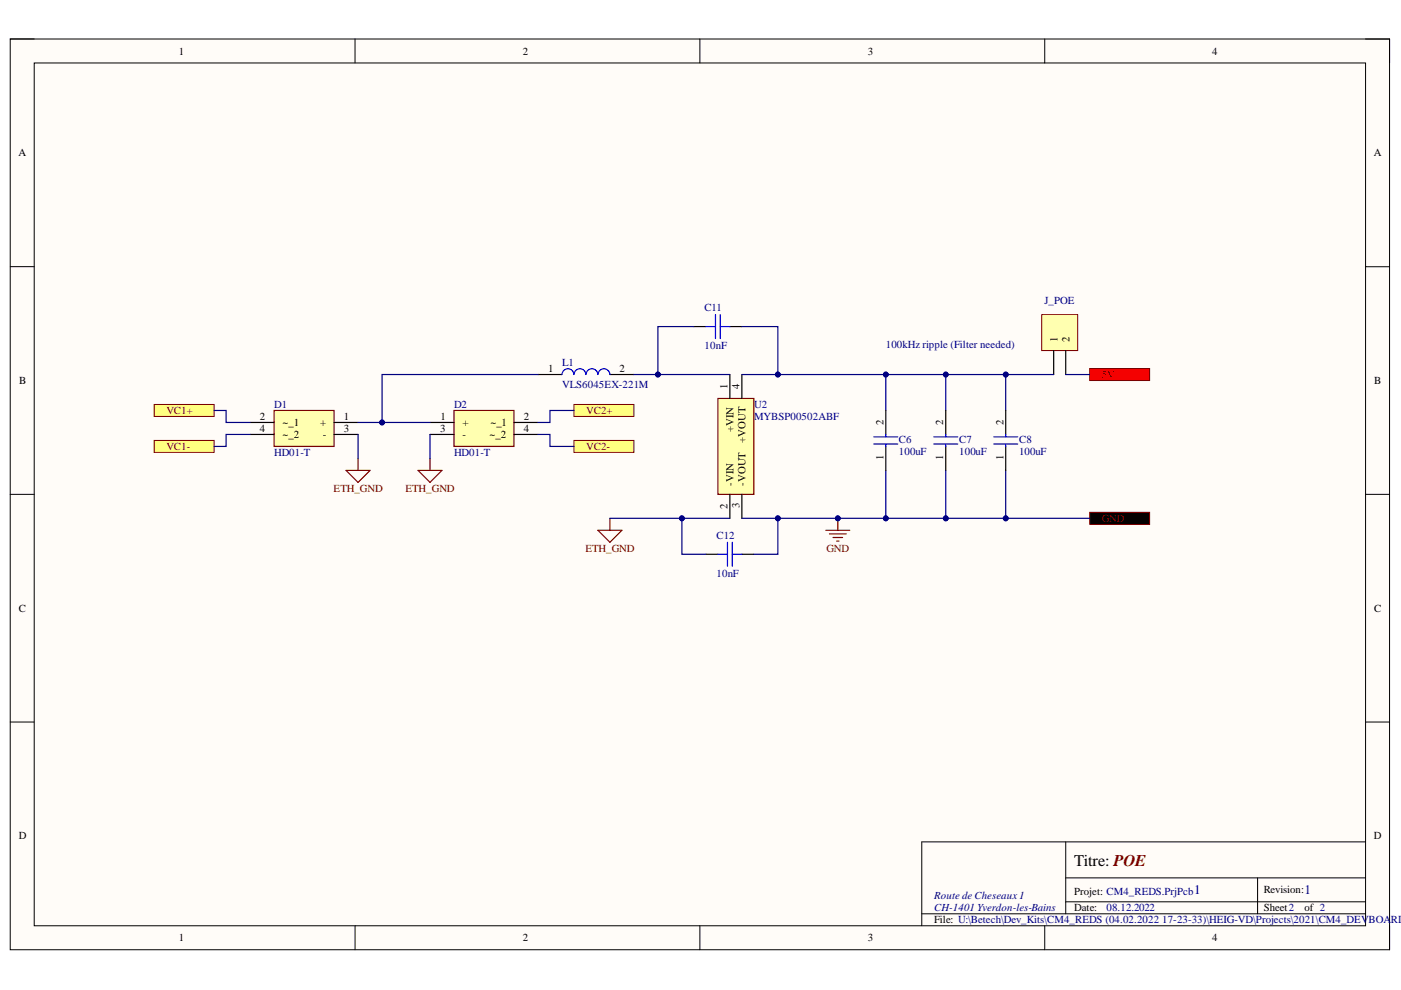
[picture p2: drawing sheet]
<svg xmlns="http://www.w3.org/2000/svg" width="297mm" height="210mm" viewBox="0 0 297 210" stroke-linecap="round" stroke-linejoin="round" font-family="sans-serif">
<path d="M2.2 8.3h292.4v193.1h-292.4z" fill-rule="evenodd" fill="#fffcf8"/>
<path d="M2.2 8.3h292.4v193.1h-292.4z" fill="none" stroke="#000" stroke-width=".21"/>
<path d="M7.3 13.4h282.2v182.9h-282.2z" fill-rule="evenodd" fill="#fffcf8"/>
<g fill="none" stroke="#000" stroke-width=".21">
<path d="M2.2 8.3h5.1M7.3 13.4h282.2v182.9h-282.2zM75.3 8.3v5M148.4 8.3v5M221.5 8.3v5.1M289.5 8.3h5.1v5.1M2.2 56.5h5.1M289.5 56.5h5.1M2.2 104.8h5.1M289.5 104.8h5.1M2.2 153.1h5.1M289.5 153.1h5.1"/>
<path d="M226 178.5v15.2M289.5 178.5h-94.1v17.8M75.3 196.3v5.1M148.4 196.3v5.1M195.4 193.7h94.1M221.5 196.3v5.1M226 186.1h63.5M226 191.2h63.5M266.6 186.1v7.6M294.6 196.3v5.1"/>
</g>
<path d="M32.7 93.4h12.7v2.5h-12.7z" fill-rule="evenodd" fill="#ffff80"/>
<path d="M32.7 93.4h12.7v2.5h-12.7z" fill="none" stroke="#800000" stroke-width=".21"/>
<path d="M32.7 85.8h12.7v2.5h-12.7z" fill-rule="evenodd" fill="#ffff80"/>
<path d="M32.7 85.8h12.7v2.5h-12.7z" fill="none" stroke="#800000" stroke-width=".21"/>
<path d="M121.7 93.4h12.7v2.5h-12.7z" fill-rule="evenodd" fill="#ffff80"/>
<path d="M121.7 93.4h12.7v2.5h-12.7z" fill="none" stroke="#800000" stroke-width=".21"/>
<path d="M121.7 85.8h12.7v2.5h-12.7z" fill-rule="evenodd" fill="#ffff80"/>
<path d="M121.7 85.8h12.7v2.5h-12.7z" fill="none" stroke="#800000" stroke-width=".21"/>
<path d="M58.1 87h12.7v7.7h-12.7z" fill-rule="evenodd" fill="#ffffb0"/>
<path d="M58.1 87h12.7v7.7h-12.7z" fill="none" stroke="#800000" stroke-width=".25"/>
<path d="M53 89.6h5.1M53 92.1h5.1M70.8 89.6h5.1M70.8 92.1h5.1" fill="none" stroke="#000" stroke-width=".25"/>
<path d="M96.3 87h12.7v7.7h-12.7z" fill-rule="evenodd" fill="#ffffb0"/>
<path d="M73.4 99.7h5.1l-2.6 2.6zM75.9 97.2v2.5M88.6 99.7h5.1l-2.5 2.6zM91.2 97.2v2.5M96.3 87h12.7v7.7h-12.7z" fill="none" stroke="#800000" stroke-width=".25"/>
<path d="M91.2 89.6h5.1M91.2 92.1h5.1M109 89.6h5.1M109 92.1h5.1" fill="none" stroke="#000" stroke-width=".25"/>
<path d="M152.2 84.5h7.6v20.3h-7.6z" fill-rule="evenodd" fill="#ffffb0"/>
<path d="M152.2 84.5h7.6v20.3h-7.6zM126.8 112.4h5.1l-2.6 2.6zM129.3 109.9v2.5M175.1 112.4h5.1M175.9 113.2h3.5M176.6 114h2M177.4 114.7h.5M177.6 109.9v2.5" fill="none" stroke="#800000" stroke-width=".25"/>
<path d="M154.7 79.4v5.1M157.3 79.4v5.1M154.7 104.8v5.1M157.3 104.8v5.1" fill="none" stroke="#000" stroke-width=".25"/>
<circle cx="177.6" cy="109.9" r=".51" fill="#000080"/>
<circle cx="177.6" cy="109.9" r=".51" fill="none" stroke="#000080" stroke-width=".21"/>
<path d="M231 78.1h12.7v2.6h-12.7z" fill-rule="evenodd" fill="#f00"/>
<path d="M231 78.1h12.7v2.6h-12.7zM231 108.6h12.7v2.6h-12.7z" fill="none" stroke="#800000" stroke-width=".21"/>
<path d="M231 108.6h12.7v2.6h-12.7z" fill-rule="evenodd" fill="#000"/>
<path d="M114.1 79.4h5M129.3 79.4h5.1M147.1 69.2h2.6M154.7 69.2h2.6M149.7 117.5h2.5M157.3 117.5h2.5" fill="none" stroke="#000" stroke-width=".25"/>
<path d="M119.1 79.4a1.27 1.27 0 0 1 1.3-1.2 1.27 1.27 0 0 1 1.3 1.2 1.27 1.27 0 0 1 1.3-1.2 1.27 1.27 0 0 1 1.2 1.2 1.27 1.27 0 0 1 1.3-1.2 1.27 1.27 0 0 1 1.3 1.2 1.27 1.27 0 0 1 1.2-1.2 1.27 1.27 0 0 1 1.3 1.2M149.7 69.2h2M151.7 66.7v5.1M152.7 66.7v5.1M152.7 69.2h2M152.2 117.5h2M154.2 115v5.1M155.3 115v5.1M155.3 117.5h2" fill="none" stroke="#00f" stroke-width=".25"/>
<path d="M220.9 66.7h7.6v7.6h-7.6z" fill-rule="evenodd" fill="#ffffb0"/>
<path d="M220.9 66.7h7.6v7.6h-7.6z" fill="none" stroke="#800000" stroke-width=".21"/>
<path d="M223.4 74.3v5.1M226 74.3v5.1" fill="none" stroke="#000" stroke-width=".25"/>
<path d="M45.4 87h2.5v2.6h5.1M53 92.1h-5.1v2.6h-2.5M75.9 92.1v5.1M91.2 92.1v5.1M114.1 92.1h2.5v2.6h5.1M121.7 87h-5.1v2.6h-2.5M129.3 109.9h25.4" fill="none" stroke="#000080" stroke-width=".25"/>
<circle cx="144.6" cy="109.9" r=".51" fill="#000080"/>
<circle cx="144.6" cy="109.9" r=".51" fill="none" stroke="#000080" stroke-width=".21"/>
<path d="M213.2 79.4v7.6" fill="none" stroke="#000080" stroke-width=".25"/>
<circle cx="213.2" cy="79.4" r=".51" fill="#000080"/>
<circle cx="213.2" cy="79.4" r=".51" fill="none" stroke="#000080" stroke-width=".21"/>
<path d="M213.2 99.7v10.2" fill="none" stroke="#000080" stroke-width=".25"/>
<circle cx="213.2" cy="109.9" r=".51" fill="#000080"/>
<circle cx="213.2" cy="109.9" r=".51" fill="none" stroke="#000080" stroke-width=".21"/>
<path d="M200.5 99.7v10.2" fill="none" stroke="#000080" stroke-width=".25"/>
<circle cx="200.5" cy="109.9" r=".51" fill="#000080"/>
<circle cx="200.5" cy="109.9" r=".51" fill="none" stroke="#000080" stroke-width=".21"/>
<path d="M187.8 99.7v10.2" fill="none" stroke="#000080" stroke-width=".25"/>
<circle cx="187.8" cy="109.9" r=".51" fill="#000080"/>
<circle cx="187.8" cy="109.9" r=".51" fill="none" stroke="#000080" stroke-width=".21"/>
<path d="M187.8 79.4v7.6" fill="none" stroke="#000080" stroke-width=".25"/>
<circle cx="187.8" cy="79.4" r=".51" fill="#000080"/>
<circle cx="187.8" cy="79.4" r=".51" fill="none" stroke="#000080" stroke-width=".21"/>
<path d="M200.5 79.4v7.6" fill="none" stroke="#000080" stroke-width=".25"/>
<circle cx="200.5" cy="79.4" r=".51" fill="#000080"/>
<circle cx="200.5" cy="79.4" r=".51" fill="none" stroke="#000080" stroke-width=".21"/>
<path d="M75.9 89.6h15.3" fill="none" stroke="#000080" stroke-width=".25"/>
<circle cx="81" cy="89.6" r=".51" fill="#000080"/>
<circle cx="81" cy="89.6" r=".51" fill="none" stroke="#000080" stroke-width=".21"/>
<path d="M114.1 79.4h-33.1v10.2" fill="none" stroke="#000080" stroke-width=".25"/>
<circle cx="81" cy="89.6" r=".51" fill="#000080"/>
<circle cx="81" cy="89.6" r=".51" fill="none" stroke="#000080" stroke-width=".21"/>
<path d="M157.3 69.2h7.6v10.2" fill="none" stroke="#000080" stroke-width=".25"/>
<circle cx="164.9" cy="79.4" r=".51" fill="#000080"/>
<circle cx="164.9" cy="79.4" r=".51" fill="none" stroke="#000080" stroke-width=".21"/>
<path d="M134.4 79.4h20.3" fill="none" stroke="#000080" stroke-width=".25"/>
<circle cx="139.5" cy="79.4" r=".51" fill="#000080"/>
<circle cx="139.5" cy="79.4" r=".51" fill="none" stroke="#000080" stroke-width=".21"/>
<path d="M147.1 69.2h-7.6v10.2" fill="none" stroke="#000080" stroke-width=".25"/>
<circle cx="139.5" cy="79.4" r=".51" fill="#000080"/>
<circle cx="139.5" cy="79.4" r=".51" fill="none" stroke="#000080" stroke-width=".21"/>
<path d="M157.3 109.9h73.7" fill="none" stroke="#000080" stroke-width=".25"/>
<circle cx="164.9" cy="109.9" r=".51" fill="#000080"/>
<circle cx="164.9" cy="109.9" r=".51" fill="none" stroke="#000080" stroke-width=".21"/>
<circle cx="177.6" cy="109.9" r=".51" fill="#000080"/>
<circle cx="177.6" cy="109.9" r=".51" fill="none" stroke="#000080" stroke-width=".21"/>
<circle cx="187.8" cy="109.9" r=".51" fill="#000080"/>
<circle cx="187.8" cy="109.9" r=".51" fill="none" stroke="#000080" stroke-width=".21"/>
<circle cx="200.5" cy="109.9" r=".51" fill="#000080"/>
<circle cx="200.5" cy="109.9" r=".51" fill="none" stroke="#000080" stroke-width=".21"/>
<circle cx="213.2" cy="109.9" r=".51" fill="#000080"/>
<circle cx="213.2" cy="109.9" r=".51" fill="none" stroke="#000080" stroke-width=".21"/>
<path d="M164.9 109.9v7.6h-5.1" fill="none" stroke="#000080" stroke-width=".25"/>
<circle cx="164.9" cy="109.9" r=".51" fill="#000080"/>
<circle cx="164.9" cy="109.9" r=".51" fill="none" stroke="#000080" stroke-width=".21"/>
<path d="M144.6 109.9v7.6h5.1" fill="none" stroke="#000080" stroke-width=".25"/>
<circle cx="144.6" cy="109.9" r=".51" fill="#000080"/>
<circle cx="144.6" cy="109.9" r=".51" fill="none" stroke="#000080" stroke-width=".21"/>
<path d="M157.3 79.4h66.1" fill="none" stroke="#000080" stroke-width=".25"/>
<circle cx="164.9" cy="79.4" r=".51" fill="#000080"/>
<circle cx="164.9" cy="79.4" r=".51" fill="none" stroke="#000080" stroke-width=".21"/>
<circle cx="187.8" cy="79.4" r=".51" fill="#000080"/>
<circle cx="187.8" cy="79.4" r=".51" fill="none" stroke="#000080" stroke-width=".21"/>
<circle cx="200.5" cy="79.4" r=".51" fill="#000080"/>
<circle cx="200.5" cy="79.4" r=".51" fill="none" stroke="#000080" stroke-width=".21"/>
<circle cx="213.2" cy="79.4" r=".51" fill="#000080"/>
<circle cx="213.2" cy="79.4" r=".51" fill="none" stroke="#000080" stroke-width=".21"/>
<path d="M226 79.4h5" fill="none" stroke="#000080" stroke-width=".25"/>
<path d="M187.8 87v5.1M187.8 94.7v5M200.5 87v5.1M200.5 94.7v5M213.2 87v5.1M213.2 94.7v5" fill="none" stroke="#000" stroke-width=".25"/>
<path d="M185.3 94.1h5M185.3 92.6h5M187.8 92.1v.5M187.8 94.1v.6M198 94.1h5.1M198 92.6h5.1M200.5 92.1v.5M200.5 94.1v.6M210.7 94.1h5.1M210.7 92.6h5.1M213.2 92.1v.5M213.2 94.1v.6" fill="none" stroke="#00f" stroke-width=".25"/>
<text font-size="3.5" x="227.7" y="183.6">Titre: POE</text>
<g font-size="2.8" fill="#000080">
<text x="253.2" y="189.6">1</text>
<text x="276.6" y="189.6">1</text>
</g>
<g font-size="2.3">
<text x="37.9" y="11.6">1</text>
<text x="110.8" y="11.6">2</text>
<text x="184" y="11.6">3</text>
<text x="257" y="11.6">4</text>
<text x="3.9" y="33.1">A</text>
<text x="291.3" y="33.1">A</text>
<text x="224.2" y="72.5" transform="rotate(-90 224.2 72.5)">1</text>
<text x="226.7" y="72.5" transform="rotate(-90 226.7 72.5)">2</text>
<text x="4.1" y="81.4">B</text>
<text x="116.2" y="78.9">1</text>
<text x="131.4" y="78.9">2</text>
<text x="154.2" y="82.4" transform="rotate(-90 154.2 82.4)">1</text>
<text x="156.8" y="82.4" transform="rotate(-90 156.8 82.4)">4</text>
<text x="291.4" y="81.4">B</text>
<text x="55.1" y="89">2</text>
<text x="72.9" y="89">1</text>
<text x="93.4" y="89">1</text>
<text x="111.1" y="89">2</text>
<text x="55.1" y="91.5">4</text>
<text x="59.9" y="90.3">~_1</text>
<text x="59.9" y="92.9">~_2</text>
<text x="67.8" y="90.3">+</text>
<text x="68.4" y="92.9">-</text>
<text x="72.9" y="91.5">3</text>
<text x="93.3" y="91.5">3</text>
<text x="98" y="90.3">+</text>
<text x="98" y="92.9">-</text>
<text x="103.8" y="92.9">~_2</text>
<text x="104" y="90.3">~_1</text>
<text x="111.1" y="91.5">4</text>
<text x="155.5" y="91.6" transform="rotate(-90 155.5 91.6)">+VIN</text>
<text x="158" y="93.9" transform="rotate(-90 158 93.9)">+VOUT</text>
<text x="187.3" y="90.1" transform="rotate(-90 187.3 90.1)">2</text>
<text x="200" y="90.1" transform="rotate(-90 200 90.1)">2</text>
<text x="212.8" y="90.1" transform="rotate(-90 212.8 90.1)">2</text>
<text x="187.3" y="97.5" transform="rotate(-90 187.3 97.5)">1</text>
<text x="200" y="97.5" transform="rotate(-90 200 97.5)">1</text>
<text x="212.8" y="97.5" transform="rotate(-90 212.8 97.5)">1</text>
<text x="154.2" y="107.9" transform="rotate(-90 154.2 107.9)">2</text>
<text x="155.5" y="103" transform="rotate(-90 155.5 103)">-VIN</text>
<text x="156.8" y="107.8" transform="rotate(-90 156.8 107.8)">3</text>
<text x="158" y="103" transform="rotate(-90 158 103)">-VOUT</text>
<text x="4" y="129.7">C</text>
<text x="291.4" y="129.7">C</text>
<text x="4" y="177.9">D</text>
<text x="291.3" y="177.9">D</text>
<text x="227.7" y="189.7">Projet: CM4_REDS.PrjPcb</text>
<text x="267.9" y="189.4">Revision:</text>
<text x="198" y="195.8">File: U:\Betech\Dev_Kits\CM4_REDS (04.02.2022</text>
<text x="227.7" y="193.2">Date:</text>
<text x="267.9" y="193.2">Sheet2</text>
<text x="276.6" y="193.2">of 2</text>
<text x="37.9" y="199.6">1</text>
<text x="110.8" y="199.6">2</text>
<text x="184" y="199.6">3</text>
<text x="257" y="199.6">4</text>
</g>
<g font-size="2.3" fill="#000080">
<text x="149.4" y="65.9">C11</text>
<text x="221.5" y="64.4">J_POE</text>
<text x="119.2" y="77.7">L1</text>
<text x="149.4" y="74">10nF</text>
<text x="187.8" y="73.8">100kHz ripple (Filter needed)</text>
<text x="119.2" y="82.2">VLS6045EX-221M</text>
<text x="58.1" y="86.5">D1</text>
<text x="96.3" y="86.5">D2</text>
<text x="159.9" y="86.5">U2</text>
<text x="159.9" y="89">MYBSP00502ABF</text>
<text x="190.6" y="93.9">C6</text>
<text x="203.4" y="93.9">C7</text>
<text x="216.1" y="93.9">C8</text>
<text x="58.1" y="96.7">HD01-T</text>
<text x="96.3" y="96.7">HD01-T</text>
<text x="190.6" y="96.4">100uF</text>
<text x="203.4" y="96.4">100uF</text>
<text x="216.1" y="96.4">100uF</text>
<text x="151.9" y="114.2">C12</text>
<text x="151.9" y="122.3">10nF</text>
<text x="198" y="190.7">Route de Cheseaux1</text>
<text x="198" y="193.2">CH-1401 Yverdon-les-Bains</text>
<text x="234.6" y="193.2">08.12.2022</text>
<text x="246.4" y="195.8">17-23-33)\HEIG-VD\Projects\2021\CM4_DEVBOA</text>
<text x="294.9" y="195.8">RD</text>
</g>
<g font-size="2.3" fill="#800000">
<text x="233.6" y="80.1">5V</text>
<text x="35.3" y="87.7">VC1+</text>
<text x="124.3" y="87.7">VC2+</text>
<text x="35.3" y="95.4">VC1-</text>
<text x="124.3" y="95.4">VC2-</text>
<text x="70.7" y="104.3">ETH_GND</text>
<text x="86" y="104.3">ETH_GND</text>
<text x="233.6" y="110.6">GND</text>
<text x="124.1" y="117">ETH_GND</text>
<text x="175.2" y="117">GND</text>
</g>
</svg>
